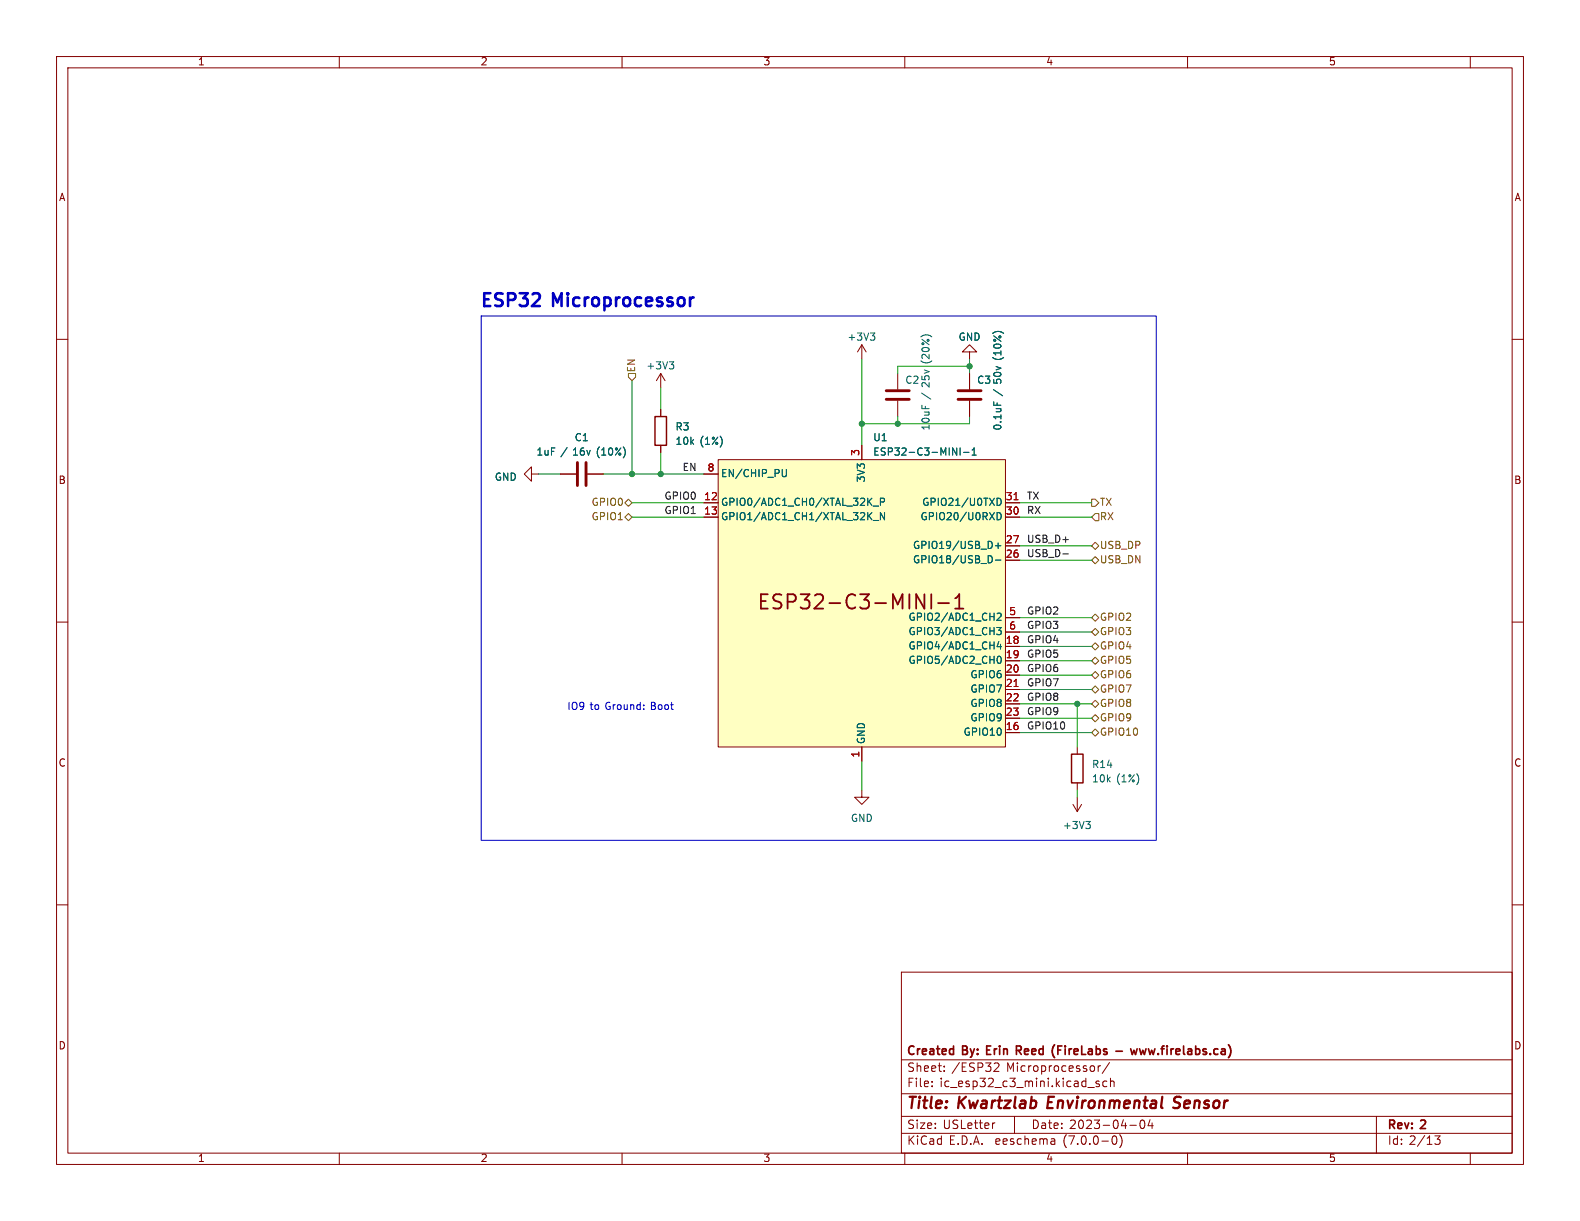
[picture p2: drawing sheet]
<svg xmlns="http://www.w3.org/2000/svg" width="279mm" height="216mm" viewBox="0 0 279 216" stroke-linecap="round" stroke-linejoin="round" font-family="sans-serif">
<g fill="none" stroke="#840000" stroke-width=".18">
<path d="M10 10h259.4v195.9h-259.4zM12 12h255.4v191.9h-255.4zM60 10v2M110 10v2M160 10v2M210 10v2M260 10v2M10 60h2M267.4 60h2M116.8 66l-.7 1.3M116.8 66v2.6M116.8 72.4v1.3"/>
<path d="M116.8 78.7v1.3M116.8 66l.8 1.3M152.4 61v2.5M152.4 78.7v2.6M152.4 61l-.8 1.2M152.4 61l.8 1.2M158.7 66v2.8M158.7 70.9v2.8M171.4 62.2h1.3l-1.3-1.2-1.2 1.2h1.2v1.3M171.4 66v2.8M171.4 70.9v2.8M94 83.8v-1.2l-1.3 1.2 1.3 1.3v-1.3h1.2"/>
<path d="M99.1 83.8h2.8M103.9 83.8h2.8M124.5 83.8h2.5M124.5 88.9h2.5M124.5 91.4h2.5M127 81.3h50.8v50.8h-50.8zM177.8 88.9h2.5M177.8 91.4h2.5M177.8 99.1h2.5M177.8 96.5h2.5M10 110h2M177.8 114.3h2.5"/>
<path d="M177.8 116.8h2.5M177.8 119.4h2.5M177.8 109.2h2.5M177.8 111.8h2.5M267.4 110h2M152.4 139.7v1.3h1.3l-1.3 1.2-1.3-1.2h1.3M152.4 132.1v2.5M177.8 129.5h2.5M177.8 121.9h2.5M177.8 124.5h2.5M177.8 127h2.5M190.5 132.1v1.3"/>
<path d="M190.5 138.4v1.3M10 160h2M189.7 142.2l.8 1.3M190.5 141v2.5M191.3 142.2l-.8 1.3M267.4 160h2M159.4 171.9h108v32h-108zM159.4 197.4h108M159.4 193.4h108M159.4 187.4h108M164.8 192v.2M164.8 191.2v.2"/>
<path d="M167 189.3v.2M167 188.5v.2M175.9 198.6h-.2M176.6 188.1v.5l-.9 .9h1M179.4 197.4v3M192.4 192.3h1.1M194.2 188.5v1M194.4 191.2h-.4l-.2 .2 .1 .2 .5 .1v.4h-.6M194.6 188.5h-.3l-.1 .2M195.7 191.2h-.4l-.3 .2v.5l.2 .2h.5M196.2 187.9l-1.3 1.9M196.4 191.3l.2-.1h.3l.1 1"/>
<path d="M196.4 190.7v1.5M199.8 199h1.1M201.8 198.1h.1a.81 .81 0 0 1 .6 .6 .81 .81 0 0 1-.3 .8l-.1 .1a.81 .81 0 0 1-.6-.7 .81 .81 0 0 1 .3-.8zM203.4 198l-.4 1.1h.9M203.7 198.6v1M243.4 197.4v6.5M60 203.9v2M110 203.9v2M159.4 200.4h108M160 203.9v2M186.3 201.4l.2 .2v.8M186.5 202.3l-.5 .1"/>
<path d="M186.5 201.7l-.5 .1M196.8 201l.2-.1a.81 .81 0 0 1 .6 .6 .81 .81 0 0 1-.3 .8l-.2 .1a.81 .81 0 0 1-.3-1.4zM198.1 200.7a1.74 1.74 0 0 1-.1 2.2M210 203.9v2M253.7 200.9h1l-.5 .5 .4 .2v.6l-.2 .2-.6-.1M260 203.9v2"/>
</g>
<path d="M207.5 195.8l.7 .1M208.5 193.9l-.6 .1a.46 .46 0 0 0-.3 .5 .46 .46 0 0 0 .4 .4l.3 .1" fill="none" stroke="#840000" stroke-width=".4"/>
<path d="M179.7 185.7h.6M180.1 185.7l.5 .8M180.3 185h-.6v1.5M186.4 187h.1M186.5 184.7l-.1 .1M197.3 185.9h1.2M199.9 185.5l.3 1M201.1 185.5l-.3 1-.3-.8M201.5 185.5l.3 1M217.2 184.7l.1 .1" fill="none" stroke="#840000" stroke-width=".3"/>
<path d="M156.7 69.1h4.1M156.7 70.6h4.1M169.4 69.1h4.1M169.4 70.6h4.1M102.1 81.8v4.1M103.6 81.8v4.1" fill="none" stroke="#840000" stroke-width=".51"/>
<g fill="none" stroke="#006464" stroke-width=".18">
<path d="M153.9 58.9h.8l-.4 .5M154.5 59.4l.2 .2v.3l-.2 .3M100.3 79.1l-1.1 1.7M118.4 64h.7l-.4 .5M118.9 64.5l.2 .2v.3l-.2 .2M163 69.5l1.6 1.1M168.5 79.2l.7 1.3v-1.3M169.8 79.2v1.3M170.4 80h1M171.9 79.6l.4-.4v1.3M175.7 68.9l1.6 1.1M175.7 71v.7"/>
<path d="M139.1 83v1l-.3 .3h-.2M154.4 89.5h1M154.4 92h1M155.7 88.8l.6-.1 .1-.2v-.3l-.7-.1v1.3M156.4 90.6v1.3l-.7-1.3v1.3M171.9 80.5h.7M175.1 98.3a.68 .68 0 0 1 .4 .6 .68 .68 0 0 1-.4 .6M176 99h1M176 96.5h1M176.3 88.1a.64 .64 0 0 1 .8 .6 .64 .64 0 0 1-.8 .7zM176.3 90.6a.64 .64 0 0 1 .8 .7 .64 .64 0 0 1-.8 .6zM176.5 96v1"/>
<path d="M176.3 111h.8l-.5 .4 .4 .2v.5l-.2 .1-.5-.1M176.3 108.5l.5-.1 .3 .4-.8 .9h.8M176.5 116.1l.1-.1a.68 .68 0 0 1 .5 .7 .68 .68 0 0 1-.5 .6 .84 .84 0 0 1-.1-1.2zM176.6 113.4l-.3 .9h.8M176.9 113.9v.9M192 145.2h.8l-.4 .5M192.6 145.7l.2 .3v.3l-.2 .2"/>
</g>
<path d="M127 81.3h50.8v50.8h-50.8z" fill="#ffffc2" stroke="#ffffc2" stroke-width=".18"/>
<path d="M162 105.1l1.5 2.5v-2.5M164.7 105.1v2.5M165.9 106.6h1.9M168.9 107.6h1.5M168.9 105.8l.7-.7v2.5" fill="none" stroke="#840000" stroke-width=".32"/>
<path d="M179.3 88.4h.7M179.3 121.4h.7" fill="none" stroke="#a90000" stroke-width=".18"/>
<path d="M115.8 73.7h2.1v5h-2.1zM189.5 133.4h2v5h-2z" fill="none" stroke="#840000" stroke-width=".25"/>
<g fill="none" stroke="#725600" stroke-width=".18">
<path d="M111.1 66h1.3v.7l-.6 .6-.7-.6zM110.5 88.9l.6-.6 .7 .6-.7 .6zM110.5 91.4l.6-.6 .7 .6-.7 .7zM193 88.3h.7l.6 .6-.6 .6h-.7zM193 99.1l.7-.7 .6 .7-.6 .6zM193 96.5l.7-.6 .6 .6-.6 .7zM193.7 90.8h.6v1.3h-.6l-.7-.7zM193 111.8l.7-.7 .6 .7-.6 .6zM193 109.2l.7-.6 .6 .6-.6 .7zM193 116.8l.7-.6 .6 .6-.6 .7zM193 114.3l.7-.6 .6 .6-.6 .6zM193 119.4l.7-.7 .6 .7-.6 .6z"/>
<path d="M193 124.5l.7-.7 .6 .7-.6 .6zM193 129.5l.7-.6 .6 .6-.6 .7zM193 127l.7-.6 .6 .6-.6 .6zM193 121.9l.7-.6 .6 .6-.6 .7z"/>
</g>
<path d="M188 98h.9" fill="none" stroke="#0f0f0f" stroke-width=".18"/>
<path d="M85.1 55.9h119.4v92.7h-119.4z" fill="none" stroke="#0000c2" stroke-width=".18"/>
<g fill="none" stroke="#009600" stroke-width=".18">
<path d="M111.8 67.3v16.5M116.8 68.6v3.8M152.4 63.5v15.2M158.7 73.7v1.2M171.4 63.5v2.5M171.4 73.7v1.2h-19M171.4 64.8h-12.7v1.2M95.2 83.8h3.9M106.7 83.8h17.8M111.8 88.9h12.7M111.8 91.4h12.7M116.8 80v3.8"/>
<path d="M180.3 88.9h12.7M180.3 91.4h12.7M180.3 99.1h12.7M180.3 96.5h12.7M180.3 114.3h12.7M180.3 109.2h12.7M180.3 111.8h12.7M180.3 116.8h12.7M180.3 119.4h12.7M152.4 134.6v5.1M180.3 121.9h12.7M180.3 124.5h12.7"/>
<path d="M180.3 129.5h12.7M180.3 127h12.7M190.5 124.5v7.6M190.5 139.7v1.3"/>
</g>
<g fill="#009600" stroke="#009600" stroke-width=".18">
<circle cx="190.5" cy="124.5" r=".46"/>
<circle cx="171.4" cy="64.8" r=".46"/>
<circle cx="152.4" cy="74.9" r=".46"/>
<circle cx="158.7" cy="74.9" r=".46"/>
<circle cx="111.8" cy="83.8" r=".46"/>
<circle cx="116.8" cy="83.8" r=".46"/>
</g>
<text font-size="3.5" fill="#840000" x="133.8" y="108.3">ESP32-C3-MINI-1</text>
<g font-size="3.2" fill="#0000c2">
<text x="85.1" y="54.6">ESP32</text>
<text x="97.9" y="54.6">Microprocessor</text>
</g>
<g font-size="2.8" fill="#840000">
<text x="160.4" y="196.7">Title:</text>
<text x="169.5" y="196.7">Kwartzlab</text>
<text x="185.9" y="196.7">Environmental</text>
<text x="208.8" y="196.7">Sensor</text>
</g>
<g font-size="2.1" fill="#840000">
<text x="160.4" y="189.8">Sheet:</text>
<text x="160.4" y="187">Created</text>
<text x="168.3" y="189.8">/ESP32</text>
<text x="170.3" y="187">By: Erin</text>
<text x="178" y="189.8">Microprocessor/</text>
<text x="180.7" y="187">Reed</text>
<text x="187.5" y="187">(FireLabs</text>
<text x="199.2" y="187">-</text>
<text x="202.4" y="187">www.firelabs.ca)</text>
<text x="160.4" y="192.5">File:</text>
<text x="166.2" y="192.5">ic_esp32_c3_mini.kicad_sch</text>
<text x="160.4" y="202.7">KiCad</text>
<text x="160.4" y="199.9">Size:</text>
<text x="166.7" y="199.9">USLetter</text>
<text x="167.8" y="202.7">E.D.A.</text>
<text x="176.1" y="202.7">eeschema</text>
<text x="182.4" y="199.9">Date:</text>
<text x="188.1" y="202.7">(7.0.0-0)</text>
<text x="189.1" y="199.9">2023-04-04</text>
<text x="245.4" y="200.1">Rev:</text>
<text x="245.4" y="202.7">Id: 2/13</text>
<text x="251.4" y="200.1">2</text>
</g>
<g font-size="1.8" fill="#840000">
<text x="35" y="11.8">1</text>
<text x="85" y="11.8">2</text>
<text x="135" y="11.8">3</text>
<text x="185" y="11.8">4</text>
<text x="235" y="11.8">5</text>
<text x="10.4" y="35.8">A</text>
<text x="267.8" y="35.8">A</text>
<text x="10.3" y="85.8">B</text>
<text x="267.7" y="85.8">B</text>
<text x="10.3" y="135.8">C</text>
<text x="267.7" y="135.8">C</text>
<text x="10.3" y="185.8">D</text>
<text x="267.7" y="185.8">D</text>
<text x="35" y="205.7">1</text>
<text x="85" y="205.7">2</text>
<text x="135" y="205.7">3</text>
<text x="185" y="205.7">4</text>
<text x="235" y="205.7">5</text>
</g>
<g font-size="1.8" fill="#725600">
<text x="112.6" y="65.8" transform="rotate(-90 112.6 65.8)">EN</text>
<text x="104.5" y="89.7">GPIO0</text>
<text x="194.5" y="89.7">TX</text>
<text x="104.5" y="92.3">GPIO1</text>
<text x="194.5" y="92.3">RX</text>
<text x="194.5" y="99.9">USB_DN</text>
<text x="194.5" y="97.3">USB_DP</text>
<text x="194.5" y="112.6">GPIO3</text>
<text x="194.5" y="110">GPIO2</text>
<text x="194.5" y="117.7">GPIO5</text>
<text x="194.5" y="115.1">GPIO4</text>
<text x="194.5" y="125.3">GPIO8</text>
<text x="194.5" y="120.2">GPIO6</text>
<text x="194.5" y="122.7">GPIO7</text>
<text x="194.5" y="130.4">GPIO10</text>
<text x="194.5" y="127.8">GPIO9</text>
</g>
<g font-size="1.8" fill="#006464">
<text x="114.2" y="65.6">+3V3</text>
<text x="149.8" y="60.5">+3V3</text>
<text x="164.7" y="64.2" transform="rotate(-90 164.7 64.2)">(20%)</text>
<text x="169.5" y="60.5">GND</text>
<text x="177.4" y="63.5" transform="rotate(-90 177.4 63.5)">(10%)</text>
<text x="160" y="68.1">C2</text>
<text x="164.7" y="68.4" transform="rotate(-90 164.7 68.4)">25v</text>
<text x="172.7" y="68.1">C3</text>
<text x="177.4" y="67.8" transform="rotate(-90 177.4 67.8)">50v</text>
<text x="119.4" y="76.4">R3</text>
<text x="164.7" y="76.2" transform="rotate(-90 164.7 76.2)">10uF</text>
<text x="177.4" y="76.2" transform="rotate(-90 177.4 76.2)">0.1uF</text>
<text x="94.8" y="80.8">1uF</text>
<text x="101.4" y="80.8">16v</text>
<text x="101.6" y="78.3">C1</text>
<text x="105.6" y="80.8">(10%)</text>
<text x="119.4" y="78.9">10k</text>
<text x="123.7" y="78.9">(1%)</text>
<text x="154.4" y="78.3">U1</text>
<text x="154.4" y="80.8">ESP32-C3-MINI-1</text>
<text x="87.4" y="85.3">GND</text>
<text x="127.5" y="89.7">GPIO0/ADC1_CH0/XTAL_32K_P</text>
<text x="127.5" y="84.6">EN/CHIP_PU</text>
<text x="153.2" y="85.4" transform="rotate(-90 153.2 85.4)">3V3</text>
<text x="163" y="89.7">GPIO21/U0TXD</text>
<text x="127.5" y="92.3">GPIO1/ADC1_CH1/XTAL_32K_N</text>
<text x="162.7" y="92.3">GPIO20/U0RXD</text>
<text x="161.3" y="99.9">GPIO18/USB_D-</text>
<text x="161.3" y="97.3">GPIO19/USB_D+</text>
<text x="160.5" y="110">GPIO2/ADC1_CH2</text>
<text x="160.5" y="112.6">GPIO3/ADC1_CH3</text>
<text x="160.5" y="115.1">GPIO4/ADC1_CH4</text>
<text x="160.5" y="117.7">GPIO5/ADC2_CH0</text>
<text x="171.5" y="120.2">GPIO6</text>
<text x="171.5" y="122.7">GPIO7</text>
<text x="171.5" y="125.3">GPIO8</text>
<text x="153.2" y="131.6" transform="rotate(-90 153.2 131.6)">GND</text>
<text x="170.3" y="130.4">GPIO10</text>
<text x="171.5" y="127.8">GPIO9</text>
<text x="193" y="136.1">R14</text>
<text x="193" y="138.6">10k</text>
<text x="197.4" y="138.6">(1%)</text>
<text x="150.4" y="145.6">GND</text>
<text x="187.9" y="146.9">+3V3</text>
</g>
<g font-size="1.8" fill="#0f0f0f">
<text x="120.6" y="83.5">EN</text>
<text x="117.4" y="88.6">GPIO0</text>
<text x="181.6" y="88.6">TX</text>
<text x="117.4" y="91.1">GPIO1</text>
<text x="181.6" y="91.1">RX</text>
<text x="181.6" y="98.7">USB_D-</text>
<text x="181.6" y="96.2">USB_D+</text>
<text x="181.6" y="108.9">GPIO2</text>
<text x="181.6" y="111.4">GPIO3</text>
<text x="181.6" y="114">GPIO4</text>
<text x="181.6" y="116.5">GPIO5</text>
<text x="181.6" y="119">GPIO6</text>
<text x="181.6" y="124.1">GPIO8</text>
<text x="181.6" y="121.6">GPIO7</text>
<text x="181.6" y="129.2">GPIO10</text>
<text x="181.6" y="126.7">GPIO9</text>
</g>
<g font-size="1.8" fill="#a90000">
<text x="125.1" y="83.6">8</text>
<text x="152.1" y="80.7" transform="rotate(-90 152.1 80.7)">3</text>
<text x="124.5" y="88.6">12</text>
<text x="177.8" y="88.6">31</text>
<text x="124.5" y="91.2">13</text>
<text x="177.8" y="91.2">30</text>
<text x="177.8" y="98.8">26</text>
<text x="177.8" y="96.3">27</text>
<text x="178.4" y="109">5</text>
<text x="178.4" y="111.5">6</text>
<text x="177.8" y="114">18</text>
<text x="177.8" y="116.6">19</text>
<text x="177.8" y="119.1">20</text>
<text x="177.8" y="121.7">21</text>
<text x="177.8" y="124.2">22</text>
<text x="177.8" y="129.3">16</text>
<text x="177.8" y="126.7">23</text>
<text x="152.1" y="134" transform="rotate(-90 152.1 134)">1</text>
</g>
<g font-size="1.8" fill="#0000c2">
<text x="100.3" y="125.7">IO9 to</text>
<text x="107.1" y="125.7">Ground:</text>
<text x="115.3" y="125.7">Boot</text>
</g>
</svg>
